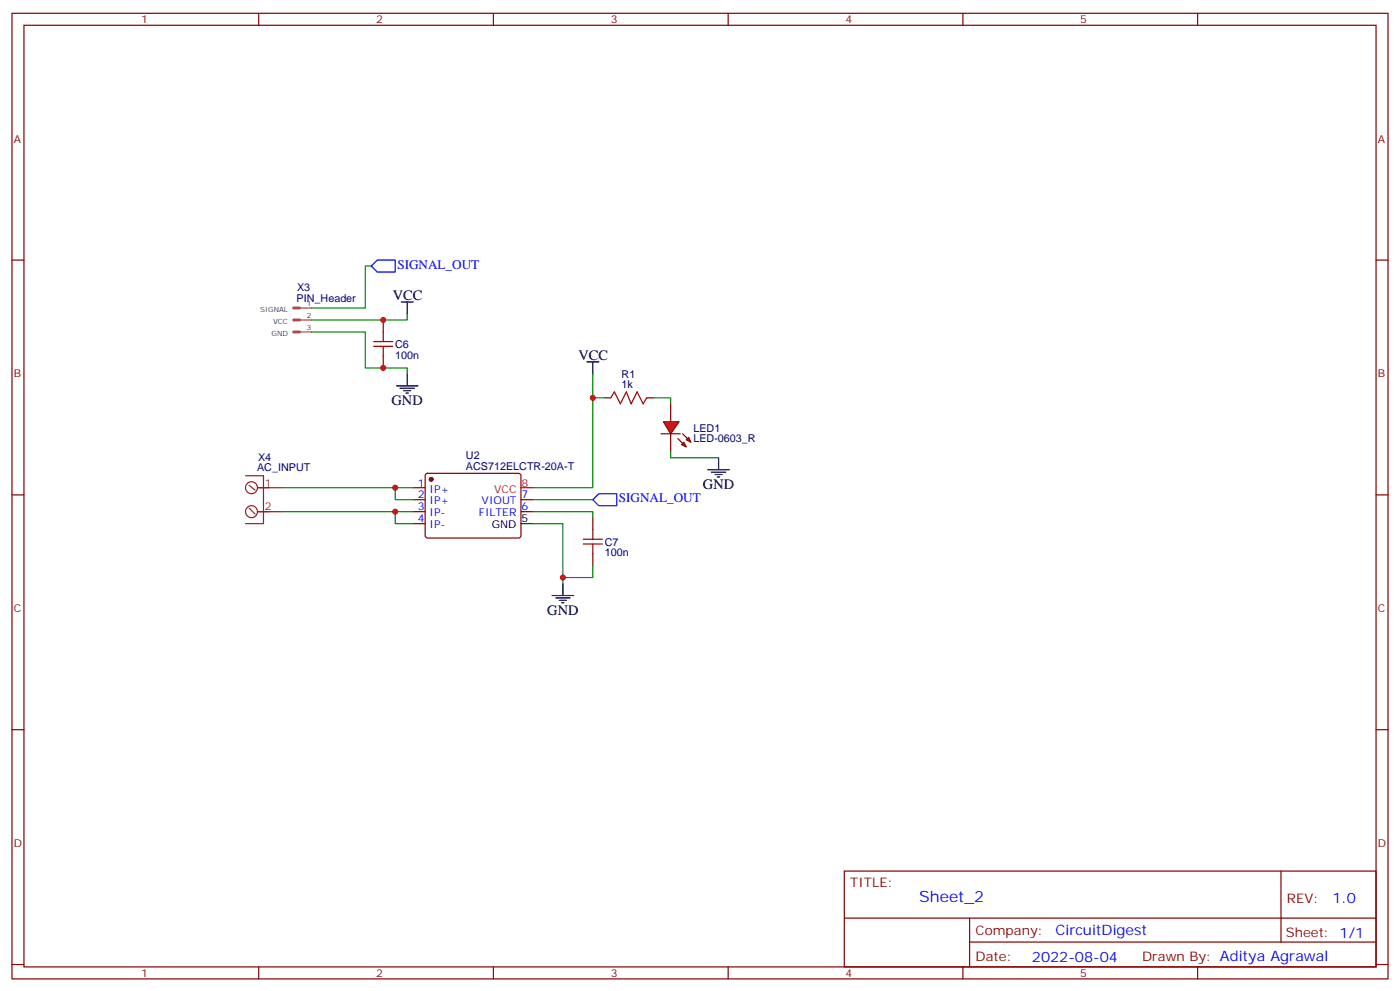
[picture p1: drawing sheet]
<svg xmlns="http://www.w3.org/2000/svg" width="412mm" height="292mm" viewBox="0 0 412 292" stroke-linecap="round" stroke-linejoin="round" font-family="sans-serif">
<g fill="none" stroke="#870000" stroke-width=".35">
<path d="M3.5 3.9h405.4v284.4h-405.4zM7.1 7.4h398.2v277.3h-398.2zM76.2 3.9v3.5M145.3 3.9v3.5M214.5 3.9v3.5M283.6 3.9v3.5M352.8 3.9v3.5M3.5 76.6h3.6M405.3 76.6h3.6M112.9 94.2v3.6M112.9 104.8v3.5M178.2 117.2h1.7"/>
<path d="M190.5 117.2h1.8M125.5 139.6l.4-.2h27.1l.5 .7-.1 17.9-.6 .4h-27.1l-.5-.7v-17.6zM3.5 145.7h3.6M121.7 143.6h3.5M121.7 147.1h3.5M121.7 150.7h3.5M121.7 154.2h3.5M153.5 147.1h3.5M153.5 150.7h3.5M405.3 145.7h3.6M3.5 214.9h3.6M405.3 214.9h3.6"/>
<path d="M248.7 256.5h156.6v28.2h-156.6zM377.3 256.5v20.9M248.7 270.4h156.5M285.6 277.4h119.6M285.6 270.4v14.1M3.5 284h3.6M76.2 284.7v3.6M145.3 284.7v3.6M214.5 284.7v3.6M283.6 284.7v3.6M352.8 284.7v3.6M405.3 284h3.6"/>
</g>
<path d="M112.9 97.8v2.8M110.1 102h5.6M110.1 100.6h5.6M112.9 102v2.8M179.9 117.2l1.1-1.8 1.7 3.5 1.8-3.5 1.4 3.5 1.8-3.5 1.7 3.5 1.1-1.7" fill="none" stroke="#a10000" stroke-width=".35"/>
<path d="M86.5 90.7h1.8M86.5 94.2h1.8M86.5 97.8h1.8" fill="none" stroke="#a34a4a" stroke-width=".85"/>
<path d="M88.3 90.7h3.4M88.3 94.2h3.4M88.3 97.8h3.4" fill="none" stroke="#a34a4a" stroke-width=".35"/>
<g fill="none" stroke="#8c2424" stroke-width=".35">
<path d="M72.3 140.1h5.3v14.1h-5.3M73.4 149.6l1.7 1.8M73.4 142.9l1.7 1.4M75.8 150.7h7.1M75.8 143.6h7.1"/>
<circle cx="74.1" cy="150.7" r="1.76"/>
<circle cx="74.1" cy="143.6" r="1.76"/>
</g>
<circle cx="127" cy="141.1" r=".53" fill="#870000" stroke="#870000" stroke-width=".35"/>
<path d="M153.5 154.2h3.5" fill="none" stroke="#000" stroke-width=".35"/>
<path d="M153.5 143.6h3.5" fill="none" stroke="#f00" stroke-width=".35"/>
<g fill="#f00" stroke="#870000" stroke-width=".35">
<path d="M195.4 124.2h4.6l-2.4 3.5z"/>
<path d="M194.7 127.7h5.7z"/>
</g>
<g fill="#870000" stroke="#870000" stroke-width=".35">
<path d="M201.1 127.7l1.4 1.5z"/>
<path d="M199.7 129.2l1.4 1.4z"/>
</g>
<g fill="#f00" stroke="#870000" stroke-width=".35">
<path d="M202.1 129.5l.7-.7 .8 1.4z"/>
<path d="M200.7 130.9l.7-.7 .7 1.4z"/>
</g>
<path d="M197.6 118.9v5.3M197.6 127.7v5.3M174.6 152.4v3.6M174.6 163v3.5" fill="none" stroke="#870000" stroke-width=".35"/>
<path d="M171.8 158.8h5.6M174.6 156v2.8M171.8 160.2h5.6M174.6 160.2v2.8" fill="none" stroke="#a10000" stroke-width=".35"/>
<g fill="none" stroke="#000" stroke-width=".35">
<path d="M118.2 88.9h3.5M119.9 88.9v3.6M116.8 113.6h6.3M117.8 114.3h4.3M118.9 115h2.1M119.6 115.7h.7M119.9 110.1v3.5M172.9 106.6h3.5M174.6 106.6v3.5M208.5 138.3h6.3M209.5 139h4.3M210.6 139.7h2.1"/>
<path d="M211.7 134.8v3.5M211.3 140.4h.7M162.6 175.4h6.4M163.7 176.1h4.2M164.7 176.8h2.2M165.5 177.5h.7M165.8 171.8v3.6"/>
</g>
<path d="M109.4 78.4l1.7-1.8h5.3v3.5h-5.3zM174.6 147.1l1.8-1.7h5.3v3.5h-5.3z" fill="none" stroke="#00f" stroke-width=".35"/>
<g fill="none" stroke="#008700" stroke-width=".35">
<path d="M109.4 78.4h-1.8v12.3h-15.9M91.7 97.8h15.9v10.5h12.3v1.8M119.9 92.5v1.7h-28.2M174.6 110.1v7.1M178.2 117.2h-3.6v26.4h-17.6M192.3 117.2h5.3v1.7M197.6 133v1.8h14.1M82.9 143.6h33.5v3.5h5.3M82.9 150.7h33.5v3.5h5.3M116.4 143.6h5.3M116.4 150.7h5.3M157 154.2h8.8v17.6"/>
<path d="M157 150.7h17.6v1.7M157 147.1h17.6M174.6 166.5v3.6h-8.8"/>
</g>
<g fill="#c00">
<circle cx="112.9" cy="108.3" r=".88"/>
<circle cx="112.9" cy="94.2" r=".88"/>
<circle cx="116.4" cy="143.6" r=".88"/>
<circle cx="116.4" cy="150.7" r=".88"/>
<circle cx="165.8" cy="170.1" r=".88"/>
<circle cx="174.6" cy="117.2" r=".88"/>
</g>
<text font-size="4.6" fill="#00f" x="270.8" y="265.5">Sheet_2</text>
<g font-size="4.2">
<text x="115.7" y="88.2">VCC</text>
<text x="170.4" y="105.9">VCC</text>
<text x="115.4" y="119.3">GND</text>
<text x="207.1" y="144">GND</text>
<text x="161.2" y="181">GND</text>
</g>
<g font-size="4.2" fill="#00f">
<text x="392.5" y="265.8">1.0</text>
<text x="310.9" y="275.3">CircuitDigest</text>
<text x="304" y="283.1">2022-08-04</text>
</g>
<g font-size="3.9" fill="#00f">
<text x="117.1" y="79.1">SIGNAL_OUT</text>
<text x="182.3" y="147.9">SIGNAL_OUT</text>
</g>
<g font-size="3.9" fill="#800">
<text x="250.5" y="261.1">TITLE:</text>
<text x="379.1" y="265.8">REV:</text>
<text x="287.4" y="275.3">Company:</text>
<text x="378.7" y="275.9">Sheet: 1/1</text>
<text x="287.4" y="283">Date:</text>
<text x="336.4" y="283.1">Drawn By: Aditya Agrawal</text>
</g>
<g font-size="3.2" fill="#800">
<text x="41.6" y="6.9">1</text>
<text x="110.8" y="6.9">2</text>
<text x="179.9" y="6.9">3</text>
<text x="249.1" y="6.9">4</text>
<text x="318.2" y="6.9">5</text>
<text x="4.1" y="42">A</text>
<text x="405.9" y="42">A</text>
<text x="4.1" y="111.2">B</text>
<text x="405.9" y="111.2">B</text>
<text x="4.1" y="180.3">C</text>
<text x="405.9" y="180.3">C</text>
<text x="4.1" y="249.4">D</text>
<text x="405.9" y="249.4">D</text>
<text x="41.6" y="287.7">1</text>
<text x="110.8" y="287.7">2</text>
<text x="179.9" y="287.7">3</text>
<text x="249.1" y="287.7">4</text>
<text x="318.2" y="287.7">5</text>
</g>
<g font-size="3.2" fill="#000080">
<text x="87.4" y="88.9">PIN_Header</text>
<text x="87.5" y="85.8">X3</text>
<text x="116.4" y="105.6">100n</text>
<text x="116.4" y="102.4">C6</text>
<text x="183.1" y="111.3">R1</text>
<text x="183.1" y="114.3">1k</text>
<text x="204.3" y="130.3">LED-0603_R</text>
<text x="204.3" y="127.2">LED1</text>
<text x="76" y="135.8">X4</text>
<text x="137.2" y="135.3">U2</text>
<text x="75.7" y="138.8">AC_INPUT</text>
<text x="137.2" y="138.3">ACS712ELCTR-20A-T</text>
<text x="178.2" y="160.6">C7</text>
<text x="178.2" y="163.8">100n</text>
</g>
<g font-size="3.2" fill="#8d2323">
<text x="78" y="143.3">1</text>
<text x="78" y="150.3">2</text>
</g>
<g font-size="3.2" fill="#00f">
<text x="123" y="143.3">1</text>
<text x="123" y="146.8">2</text>
<text x="126.5" y="145">IP+</text>
<text x="126.5" y="148.6">IP+</text>
<text x="141.9" y="148.6">VIOUT</text>
<text x="153.6" y="146.8">7</text>
<text x="123" y="150.3">3</text>
<text x="123" y="153.8">4</text>
<text x="126.5" y="152.1">IP-</text>
<text x="126.5" y="155.6">IP-</text>
<text x="141.1" y="152.1">FILTER</text>
<text x="153.6" y="150.3">6</text>
</g>
<g font-size="3.2" fill="#f00">
<text x="153.6" y="143.3">8</text>
<text x="145.6" y="145">VCC</text>
</g>
<g font-size="3.2">
<text x="144.9" y="155.6">GND</text>
<text x="153.6" y="153.8">5</text>
</g>
<g font-size="2.1" fill="#333">
<text x="76.7" y="91.7">SIGNAL</text>
<text x="80.4" y="95.3">VCC</text>
<text x="90.4" y="90">1</text>
<text x="90.4" y="93.5">2</text>
<text x="80" y="98.8">GND</text>
<text x="90.4" y="97.1">3</text>
</g>
</svg>
